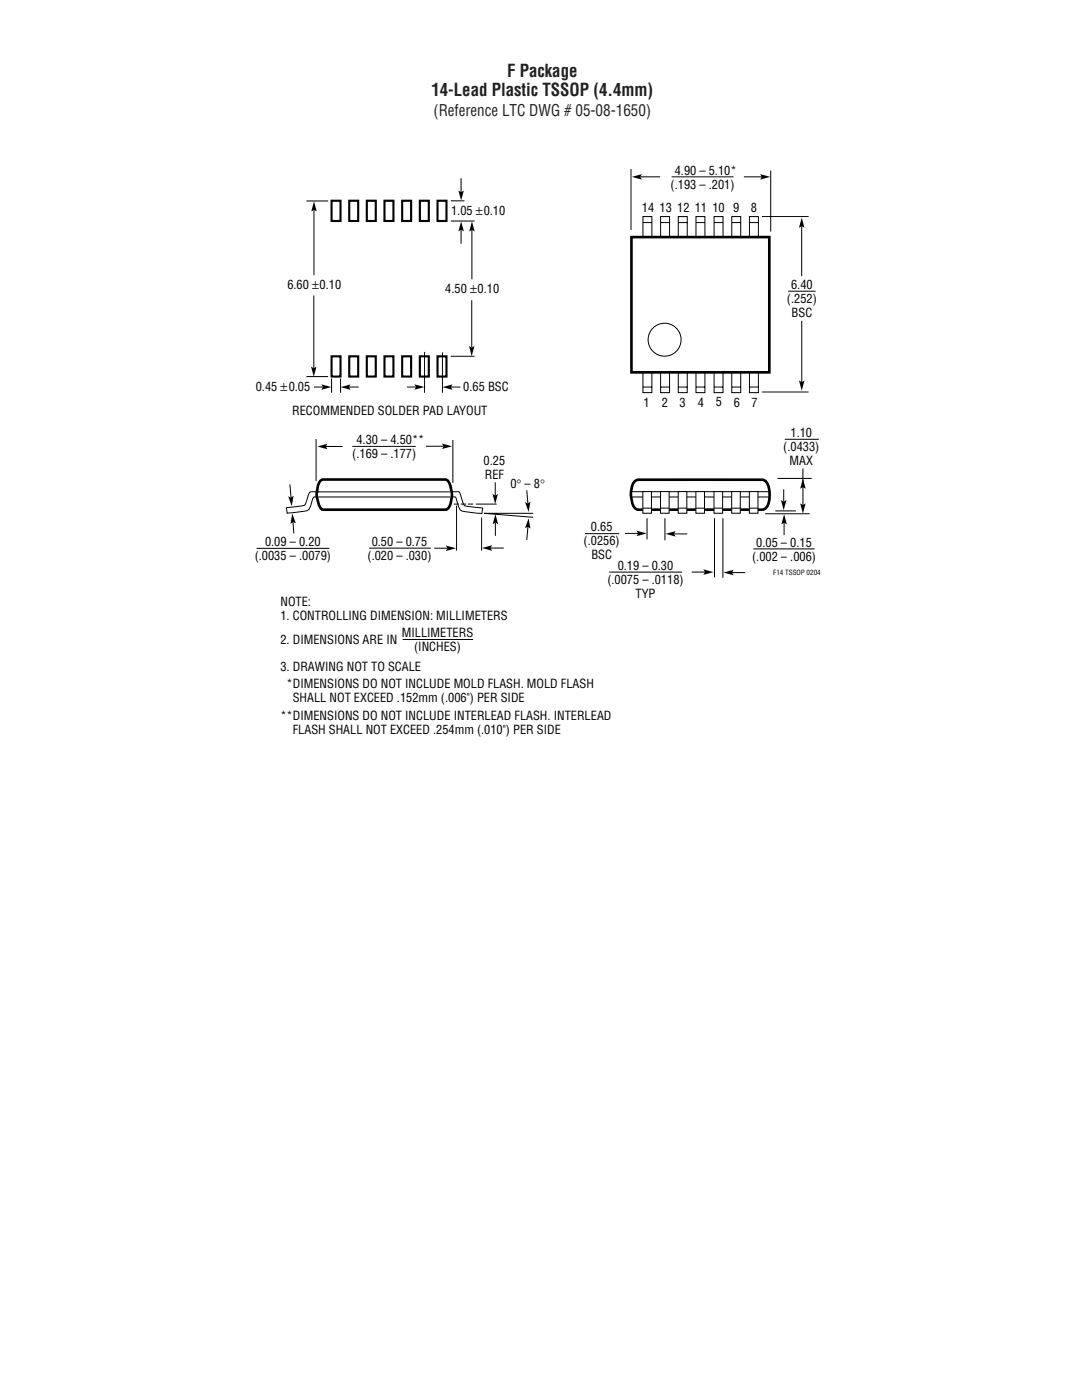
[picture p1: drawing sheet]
<svg xmlns="http://www.w3.org/2000/svg" width="216mm" height="279mm" viewBox="0 0 216 279" stroke-linecap="round" stroke-linejoin="round" font-family="sans-serif">
<g fill="none" stroke="#000" stroke-width=".2">
<path d="M128.3 43.2h1.8v35.2h-1.8zM128.4 44.4h1.7M131.8 43.2h1.8v35.2h-1.8zM131.9 44.4h1.7M135.3 43.2h1.8v35.2h-1.8zM135.4 44.4h1.7M138.9 43.2h1.8v35.2h-1.8zM138.9 44.4h1.8M142.5 43.2h1.8v35.2h-1.8zM142.6 44.4h1.7M146 43.2h1.8v35.2h-1.8zM146.1 44.4h1.7"/>
<path d="M149.5 43.2h1.8v35.2h-1.8zM149.6 44.4h1.7M128.4 77.2h1.7M131.9 77.2h1.7M135.4 77.2h1.7M138.9 77.2h1.8M142.6 77.2h1.7M146.1 77.2h1.7M149.6 77.2h1.7M57.8 96.7l.3 2.6M63.1 87.6v8.4M63.4 98.2h26.5"/>
<path d="M63.6 99.2h26.3M65 89.1h3.4M70.3 89.1h12.7M85 89.1h3.5M90 99.2l1 .1 .1 .7a2.63 2.63 0 0 0 1.2 2l3.8 .5M90 98.1h1.5a4.5 4.5 0 0 1 .9 2.2l.1 .4a1.23 1.23 0 0 0 1.2 .4l2.5 .3M90.4 87.8v8.6M105.1 97.8l.2 2.7M51.2 109.4h14.5M58.5 104.2l.1 2.3M73.6 109.4h12.4M86.6 109.4h2.7"/>
<path d="M91.1 100.9v9M96.1 103.3v6.6M96.3 101.3l-.2 1.3M105.3 105.1l-.2 2.7M106.4 102.4h-9.8l9.8 .8"/>
</g>
<path d="M57.5 99l.6 .3 .5-.4-.4 2.1zM63.4 89.1l1.9-.5-.3 .5 .3 .6zM88.2 88.5l2 .6-2 .5 .3-.5zM58.3 102.5l.7 1.9-.5-.2-.5 .3zM89 108.9l2 .5-2 .6 .3-.6zM104.8 100.2l.5 .3 .5-.4-.3 2zM105.5 103.5l.3 2-.5-.4-.5 .3z" fill="#000"/>
<path d="M64 95.9l.5-.2h24.3a1.99 1.99 0 0 1 1.2 1.8 4.9 4.9 0 0 1-.7 4.1l-.5 .1h-24.3a2.58 2.58 0 0 1-1.2-2.1 4.9 4.9 0 0 1 .7-3.7z" fill="none" stroke="#000" stroke-width=".53"/>
<path d="M126 47.3h27.5v27h-27.5z" fill="#fff" stroke="#000" stroke-width=".53"/>
<g fill="none" stroke="#000" stroke-width=".2">
<path d="M125.9 33.7v12.2M127.8 35.3h3.9M134 35.3h12.4M148.4 35.3h3.9M153.8 34v12.2M152 43.2h9.3M157.3 58.1h5.4M160 45.1v10M152 78.2h9.3M160 64v12.3M98.8 96.2v2.7M126.1 98.1h27.3"/>
<path d="M126.1 99.2h27.3M155.1 95.5h6.9M156.4 97.7v2.4M156.6 87.7h6.8M160.2 93.5v7.3M97.9 109.4h2.6M98.8 104.3v2.6M116.7 106.5h6.9M121.6 114.2h14.5M124.7 106.5h2.6M129.1 103.4v4.2M132.7 103.4v4.4"/>
<path d="M134.5 106.6h2.6M138 114.2h2.7M142.6 103.4v11.8M144.2 103.4v11.9M146.1 114.3h2.6M150.3 109.5h12.2M152.7 102.5h8.9M154.7 102h4.1M156.5 104.3v2.5"/>
<circle cx="132.6" cy="67.8" r="3.3"/>
</g>
<g fill="#000">
<path d="M126.1 35.3l2-.5-.3 .5 .3 .5zM151.7 34.8l2 .5-2 .5 .3-.5zM160 43.5l.5 2-.5-.4-.6 .4zM159.4 75.9l.6 .4 .5-.4-.5 2zM98.3 98.6l.5 .3 .6-.3-.6 2zM160.2 95.6l.6 1.9-.6-.3-.5 .3zM96.2 109.4l2-.6-.3 .6 .3 .5zM98.8 102.6l.6 2-.5-.3-.6 .3zM127 105.9l2 .6-2 .5 .3-.5zM132.8 106.5l2-.5-.3 .5 .3 .6zM140.4 113.6l1.9 .6-1.9 .5 .3-.5zM144.4 114.3l2-.6-.3 .6 .3 .5z"/>
<path d="M155.8 99.8l.6 .3 .5-.3-.5 2zM156.5 102.7l.5 1.9-.5-.3-.6 .3zM159.7 100.5l.5 .3 .6-.3-.6 2z"/>
</g>
<path d="M126.8 95.9l.6-.2h23.2a2.48 2.48 0 0 1 2.4 .7 5.7 5.7 0 0 1 0 4.8 2.58 2.58 0 0 1-2.4 .5h-21.9a2.14 2.14 0 0 1-2.3-.6 5.4 5.4 0 0 1 0-4.8z" fill="none" stroke="#000" stroke-width=".53"/>
<path d="M128.3 98.1h1.7v4.3h-1.7z" fill="#fff" stroke="#000" stroke-width=".2"/>
<path d="M128.3 101.4h1.7" fill="none" stroke="#000" stroke-width=".2"/>
<path d="M131.8 98.1h1.7v4.3h-1.7z" fill="#fff" stroke="#000" stroke-width=".2"/>
<path d="M131.8 101.4h1.7" fill="none" stroke="#000" stroke-width=".2"/>
<path d="M135.3 98.1h1.7v4.3h-1.7z" fill="#fff" stroke="#000" stroke-width=".2"/>
<path d="M135.3 101.4h1.7" fill="none" stroke="#000" stroke-width=".2"/>
<path d="M138.9 98.1h1.7v4.3h-1.7z" fill="#fff" stroke="#000" stroke-width=".2"/>
<path d="M138.9 101.4h1.7" fill="none" stroke="#000" stroke-width=".2"/>
<path d="M142.5 98.1h1.7v4.3h-1.7z" fill="#fff" stroke="#000" stroke-width=".2"/>
<path d="M142.5 101.4h1.7" fill="none" stroke="#000" stroke-width=".2"/>
<path d="M146 98.1h1.7v4.3h-1.7z" fill="#fff" stroke="#000" stroke-width=".2"/>
<path d="M146 101.4h1.7" fill="none" stroke="#000" stroke-width=".2"/>
<path d="M149.5 98.1h1.7v4.3h-1.7z" fill="#fff" stroke="#000" stroke-width=".2"/>
<g fill="none" stroke="#000" stroke-width=".2">
<path d="M92 35.6v3M61.1 40.1h4.4M62.6 59v14.5M62.6 41.9v13M90 44.1h4.7M90 40.1h2.7M92 45.6v3M94.1 59.9v9.5M94.2 45.9v9.8M61.1 75.2h4.4M62.7 77.2h2.1M66.2 75.6v2.8"/>
<path d="M68 75.5v2.9M69.4 77.2h2.2M81.2 77.2h2.1M84.7 70.2v8.2M88.3 70.3v8.1M89.7 77.2h2.2M90 71.1h4.7M63.6 99.2h-1.1l-.2 .7a2.65 2.65 0 0 1-1.1 2l-3.9 .5M63.7 98.2l-1.7-.1a2.14 2.14 0 0 0-.8 1.7 1.12 1.12 0 0 1-1.1 1.2l-2.9 .3M57.1 101.3l.2 1.2M94.9 100.6h4.2M149.5 101.4h1.7"/>
<path d="M80.3 127.6h14.1"/>
</g>
<path d="M90.5 100.6h4.2" fill="none" stroke="#000" stroke-width=".2" stroke-dasharray="1.1 .4" stroke-linecap="butt"/>
<path d="M91.5 38l.5 .4 .6-.4-.6 2zM62.6 40.2l.6 2-.5-.3-.6 .3zM92 44.2l.6 2-.6-.4-.5 .4zM94.2 44.2l.5 2-.5-.3-.6 .3zM62.1 73.2l.5 .3 .6-.3-.6 2zM64.1 76.7l2 .5-2 .6 .3-.6zM68 77.3l2-.6-.4 .6 .4 .5zM82.7 76.7l2 .5-2 .6 .3-.6zM88.3 77.3l2-.6-.3 .6 .3 .5zM93.6 69.1l.5 .3 .6-.3-.6 1.9z" fill="#000"/>
<g fill="none" stroke="#000" stroke-width=".42">
<path d="M66.2 40.1h1.7v4h-1.7zM69.7 40.1h1.8v4h-1.8zM73.2 40.1h1.8v4h-1.8zM76.7 40.1h1.8v4h-1.8zM80.2 40.1h1.8v4h-1.8zM83.8 40.1h1.8v4h-1.8zM87.3 40.1h1.8v4h-1.8zM66.2 71.1h1.7v4.1h-1.7zM69.7 71.1h1.8v4.1h-1.8zM73.2 71.1h1.8v4.1h-1.8zM76.7 71.1h1.8v4.1h-1.8zM80.2 71.1h1.8v4.1h-1.8z"/>
<path d="M83.8 71.1h1.8v4.1h-1.8zM87.3 71.1h1.8v4.1h-1.8z"/>
</g>
<g font-size="3.5" fill="#231f20">
<text x="101.2" y="15.3">F Package</text>
<text x="86.1" y="19.2">14-Lead Plastic TSSOP (4.4mm)</text>
</g>
<text font-size="3.2" fill="#231f20" x="86.5" y="23.1">(Reference LTC DWG # 05-08-1650)</text>
<g font-size="2.5">
<text x="134.6" y="34.9">4.90 – 5.10*</text>
<text x="133.8" y="37.7">(.193 – .201)</text>
<text x="90" y="43">1.05 ±0.10</text>
<text x="128.1" y="42.3">14 13 12 11 10 9</text>
<text x="149.8" y="42.3">8</text>
<text x="57.3" y="57.7">6.60 ±0.10</text>
<text x="88.9" y="58.5">4.50 ±0.10</text>
<text x="157.9" y="57.7">6.40</text>
<text x="157" y="60.5">(.252)</text>
<text x="158" y="63.3">BSC</text>
<text x="51" y="78.1">0.45 ±0.05</text>
<text x="58.3" y="82.9">RECOMMENDED SOLDER PAD LAYOUT</text>
<text x="92.4" y="78.1">0.65 BSC</text>
<text x="128.4" y="81.2">1</text>
<text x="132" y="81.2">2</text>
<text x="135.6" y="81.2">3</text>
<text x="139.2" y="81.2">4</text>
<text x="142.8" y="81.1">5</text>
<text x="146.4" y="81.2">6</text>
<text x="149.9" y="81.2">7</text>
<text x="71.1" y="88.7">4.30 – 4.50**</text>
<text x="157.7" y="87.2">1.10</text>
<text x="70.3" y="91.5">(.169 – .177)</text>
<text x="96.5" y="92.8">0.25</text>
<text x="96.7" y="95.6">REF</text>
<text x="156.3" y="90">(.0433)</text>
<text x="157.6" y="92.8">MAX</text>
<text x="101.8" y="97.4">0° – 8°</text>
<text x="117.9" y="106">0.65</text>
<text x="50.8" y="111.8">(.0035 – .0079)</text>
<text x="52.9" y="109">0.09 – 0.20</text>
<text x="73.3" y="111.8">(.020 – .030)</text>
<text x="74.2" y="109">0.50 – 0.75</text>
<text x="116.5" y="108.8">(.0256)</text>
<text x="118" y="111.6">BSC</text>
<text x="123.2" y="113.7">0.19 – 0.30</text>
<text x="150.1" y="111.9">(.002 – .006)</text>
<text x="150.9" y="109.1">0.05 – 0.15</text>
<text x="121.2" y="116.6">(.0075 – .0118)</text>
<text x="126.8" y="119.4">TYP</text>
<text x="56" y="121">NOTE:</text>
<text x="56" y="123.8">1. CONTROLLING DIMENSION: MILLIMETERS</text>
<text x="56" y="128.6">2. DIMENSIONS ARE IN</text>
<text x="80.2" y="127.2">MILLIMETERS</text>
<text x="82.6" y="130">(INCHES)</text>
<text x="56" y="133.8">3. DRAWING NOT TO SCALE</text>
<text x="57.2" y="137.4">*DIMENSIONS DO NOT INCLUDE MOLD FLASH. MOLD FLASH</text>
<text x="55.9" y="143.7">**DIMENSIONS DO NOT INCLUDE INTERLEAD FLASH. INTERLEAD</text>
<text x="58.4" y="140.2">SHALL NOT EXCEED .152mm (.006&quot;) PER SIDE</text>
<text x="58.4" y="146.5">FLASH SHALL NOT EXCEED .254mm (.010&quot;) PER SIDE</text>
</g>
<text font-size="1.4" x="154.3" y="114.8">F14 TSSOP 0204</text>
</svg>
